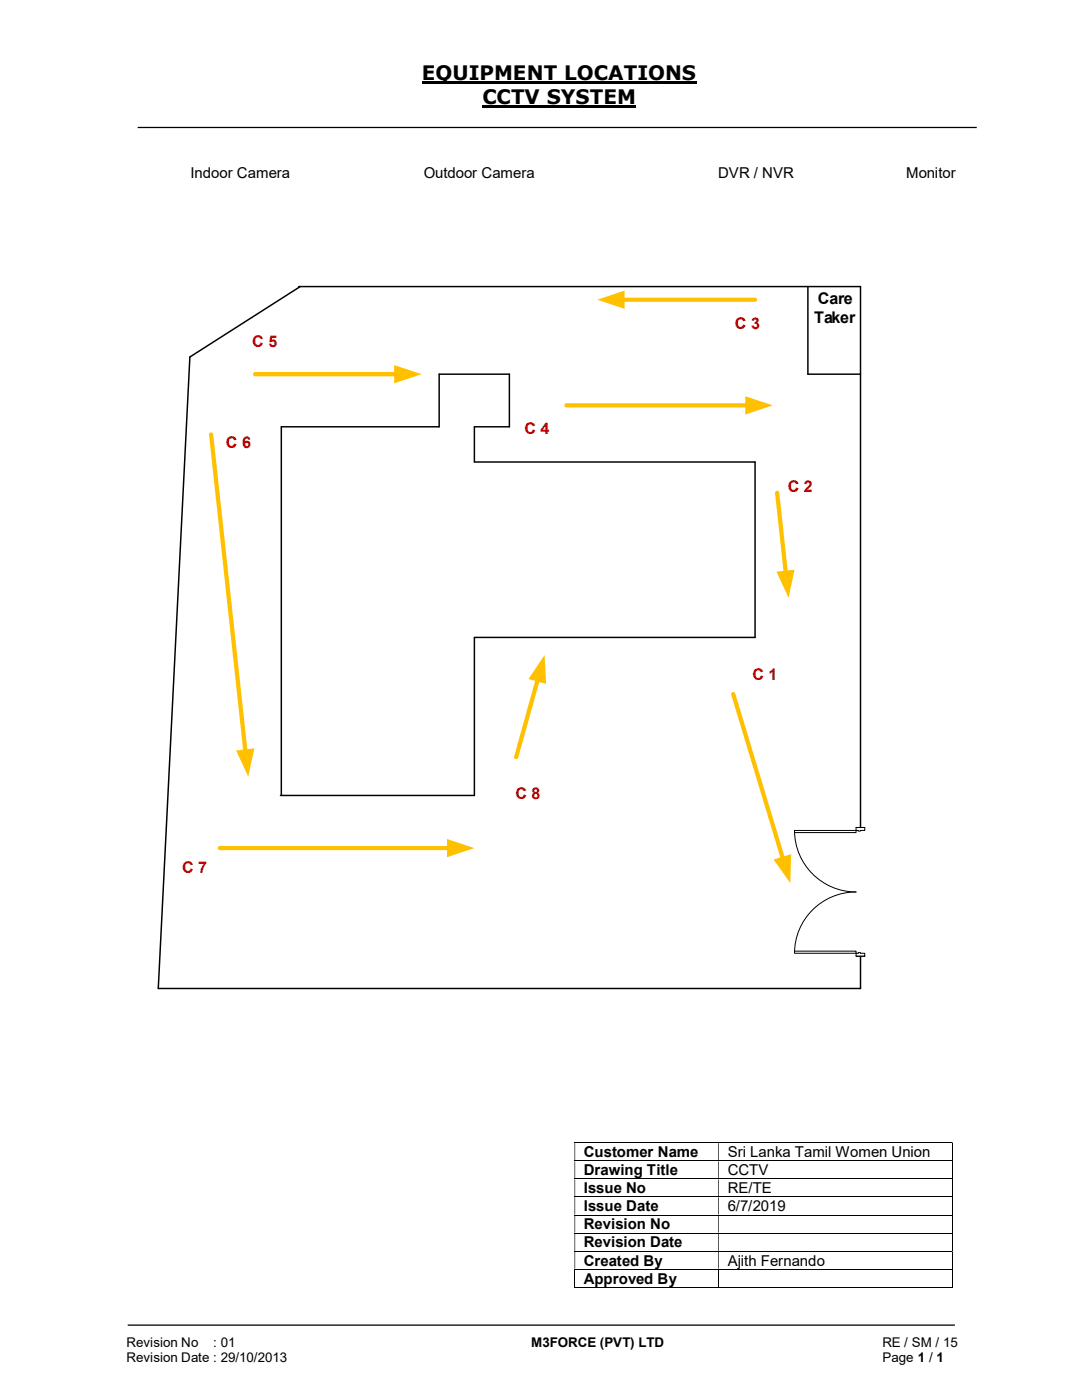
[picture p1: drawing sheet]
<svg xmlns="http://www.w3.org/2000/svg" width="216mm" height="279mm" viewBox="0 0 216 279" stroke-linecap="round" stroke-linejoin="round" font-family="sans-serif">
<path d="M84.2 16.5h54.8M96.3 21.3h30.7" fill="none" stroke="#000" stroke-width=".42"/>
<path d="M27.5 25.4h167.4M25.5 264.5h165" fill="none" stroke="#000" stroke-width=".25"/>
<g fill="none" stroke="#000" stroke-width=".2">
<path d="M114.6 228h75.3M114.6 231.7h75.3M114.6 235.3h75.3M114.6 238.9h75.3M190 228.1v3.5M190 231.8v3.4M190 235.4v3.4M190 238.9v3.5M114.6 242.5h75.3M114.6 246.1h75.3M114.6 249.7h75.3M114.6 253.3h75.3"/>
<path d="M114.6 256.9h28.7M114.7 253.4v3.6M143.4 253.4v3.6M143.5 256.9h46.4M190 242.6v3.4M190 246.2v3.4M190 249.8v3.4M190 253.4v3.6"/>
</g>
<g fill="#000">
<path d="M189.9 228h.2v.1h-.2zM114.6 228.1h.2v3.5h-.2zM143.3 228.1h.2v3.5h-.2z" fill-rule="evenodd"/>
<path d="M189.9 231.6h.2v.2h-.2zM114.6 231.8h.2v3.4h-.2zM143.3 231.8h.2v3.4h-.2z" fill-rule="evenodd"/>
<path d="M189.9 235.2h.2v.2h-.2zM114.6 235.4h.2v3.4h-.2zM143.3 235.4h.2v3.4h-.2z" fill-rule="evenodd"/>
<path d="M189.9 238.8h.2v.1h-.2zM114.6 238.9h.2v3.5h-.2zM143.3 238.9h.2v3.5h-.2z" fill-rule="evenodd"/>
<path d="M189.9 242.4h.2v.2h-.2zM114.6 242.6h.2v3.4h-.2zM143.3 242.6h.2v3.4h-.2z" fill-rule="evenodd"/>
<path d="M189.9 246h.2v.2h-.2zM114.6 246.2h.2v3.4h-.2zM143.3 246.2h.2v3.4h-.2z" fill-rule="evenodd"/>
<path d="M189.9 249.6h.2v.2h-.2zM114.6 249.8h.2v3.4h-.2zM143.3 249.8h.2v3.4h-.2z" fill-rule="evenodd"/>
</g>
<path d="M189.9 253.2h.2v.2h-.2zM189.9 256.8h.2v.2h-.2z" fill="#000"/>
<path d="M59.6 57.2h112.1v140.1h-140.1l6.3-126.1 22-14M161.2 57.2v17.5h10.5M87.6 85.2v-10.5h14v10.5h-6.9v7h56M94.7 127.3v31.4h-38.7" fill="none" stroke="#000" stroke-width=".3"/>
<path d="M113 80.9h36.2" fill="none" stroke="#ffc000" stroke-width=".85"/>
<path d="M148.7 79.1l5.5 1.8-5.5 1.8z" fill="#ffc000"/>
<path d="M146.3 138.5l10 32.9" fill="none" stroke="#ffc000" stroke-width=".85"/>
<path d="M154.3 171.5l3.6-1-.2 5.7z" fill="#ffc000"/>
<path d="M155.1 98.3l1.7 16" fill="none" stroke="#ffc000" stroke-width=".85"/>
<path d="M154.9 114.1l3.6-.4-1.1 5.6z" fill="#ffc000"/>
<path d="M87.6 85.2h-31.5v73.5M150.7 92.2v35h-56" fill="none" stroke="#000" stroke-width=".3"/>
<path d="M170.8 165.1h1.8v25.7h-1.8z" fill-rule="evenodd" fill="#fff"/>
<path d="M170.8 165.1h1.8v25.7h-1.8z" fill="none" stroke="#fff" stroke-width=".2"/>
<path d="M170.8 165.1v.6h1.8v-.6zM170.8 190.2h1.8v.6h-1.8z" fill-rule="evenodd" fill="#fff"/>
<path d="M171.2 165.7h-.4v-.6h1.8v.6h-.9M171.2 190.2h-.4v.6h1.8v-.6h-.9" fill="none" stroke="#000" stroke-width=".2"/>
<path d="M171.2 165.7v.2h.5v-.2zM171.2 190.1h.5v.1h-.5z" fill-rule="evenodd" fill="#fff"/>
<path d="M158.5 165.7a12.3 12.3 0 0 0 12.3 12.3 12.2 12.2 0 0 0-12.3 12.2M170.8 165.1h1.8M171.2 165.7v.2h.5v-.2M170.8 190.8h1.8M171.2 190.2v-.1h.5v.1" fill="none" stroke="#000" stroke-width=".2"/>
<path d="M158.5 189.8h12.3v.4h-12.3z" fill="#fff"/>
<path d="M158.5 189.8h12.3v.4h-12.3z" fill="none" stroke="#000" stroke-width=".2"/>
<path d="M158.5 165.7h12.3v.5h-12.3z" fill="#fff"/>
<path d="M158.5 165.7h12.3v.5h-12.3z" fill="none" stroke="#000" stroke-width=".2"/>
<path d="M50.9 74.7h28.2" fill="none" stroke="#ffc000" stroke-width=".85"/>
<path d="M78.7 72.9l5.5 1.8-5.5 1.8z" fill="#ffc000"/>
<path d="M42.1 86.7l6.9 63.3" fill="none" stroke="#ffc000" stroke-width=".85"/>
<path d="M47.1 149.8l3.7-.4-1.3 5.6z" fill="#ffc000"/>
<path d="M43.9 169.2h45.7" fill="none" stroke="#ffc000" stroke-width=".85"/>
<path d="M89.2 167.4l5.5 1.8-5.5 1.9z" fill="#ffc000"/>
<path d="M107.3 135.6l-4.3 15.5" fill="none" stroke="#ffc000" stroke-width=".85"/>
<path d="M108.7 130.7l.3 5.8-3.5-1z" fill="#ffc000"/>
<path d="M124.2 59.8h26.5" fill="none" stroke="#ffc000" stroke-width=".85"/>
<path d="M119.2 59.8l5.4-1.8v3.6z" fill="#ffc000"/>
<g font-size="4">
<text x="84.2" y="16">EQUIPMENT LOCATIONS</text>
<text x="96.3" y="20.8">CCTV SYSTEM</text>
</g>
<g font-size="3.2" fill="#c00000">
<text x="146.6" y="65.7">C 3</text>
<text x="50.3" y="69.2">C 5</text>
<text x="45.1" y="89.4">C 6</text>
<text x="104.6" y="86.7">C 4</text>
<text x="157.2" y="98.1">C 2</text>
<text x="150.2" y="135.7">C 1</text>
<text x="102.9" y="159.4">C 8</text>
<text x="36.3" y="174.2">C 7</text>
</g>
<g font-size="3.2">
<text x="162.4" y="64.4">Taker</text>
<text x="163.2" y="60.7">Care</text>
</g>
<g font-size="3">
<text x="38" y="35.5">Indoor Camera</text>
<text x="84.6" y="35.5">Outdoor Camera</text>
<text x="143.3" y="35.5">DVR / NVR</text>
<text x="180.8" y="35.5">Monitor</text>
<text x="116.5" y="230.9">Customer Name</text>
<text x="145.2" y="230.9">Sri Lanka Tamil Women Union</text>
<text x="116.5" y="234.6">Drawing Title</text>
<text x="116.5" y="238.2">Issue No</text>
<text x="145.2" y="234.6">CCTV</text>
<text x="145.2" y="238.2">RE/TE</text>
<text x="116.5" y="241.8">Issue Date</text>
<text x="116.5" y="245.4">Revision No</text>
<text x="145.2" y="241.8">6/7/2019</text>
<text x="116.5" y="249">Revision Date</text>
<text x="116.5" y="252.6">Created By</text>
<text x="116.5" y="256.2">Approved By</text>
<text x="145.2" y="252.6">Ajith Fernando</text>
</g>
<g font-size="2.7">
<text x="25.2" y="268.8">Revision No</text>
<text x="42.6" y="268.8">: 01</text>
<text x="106" y="268.8">M3FORCE (PVT) LTD</text>
<text x="176.1" y="268.8">RE / SM / 15</text>
<text x="25.2" y="271.8">Revision Date : 29/10/2013</text>
<text x="176.1" y="271.8">Page 1 / 1</text>
</g>
</svg>
